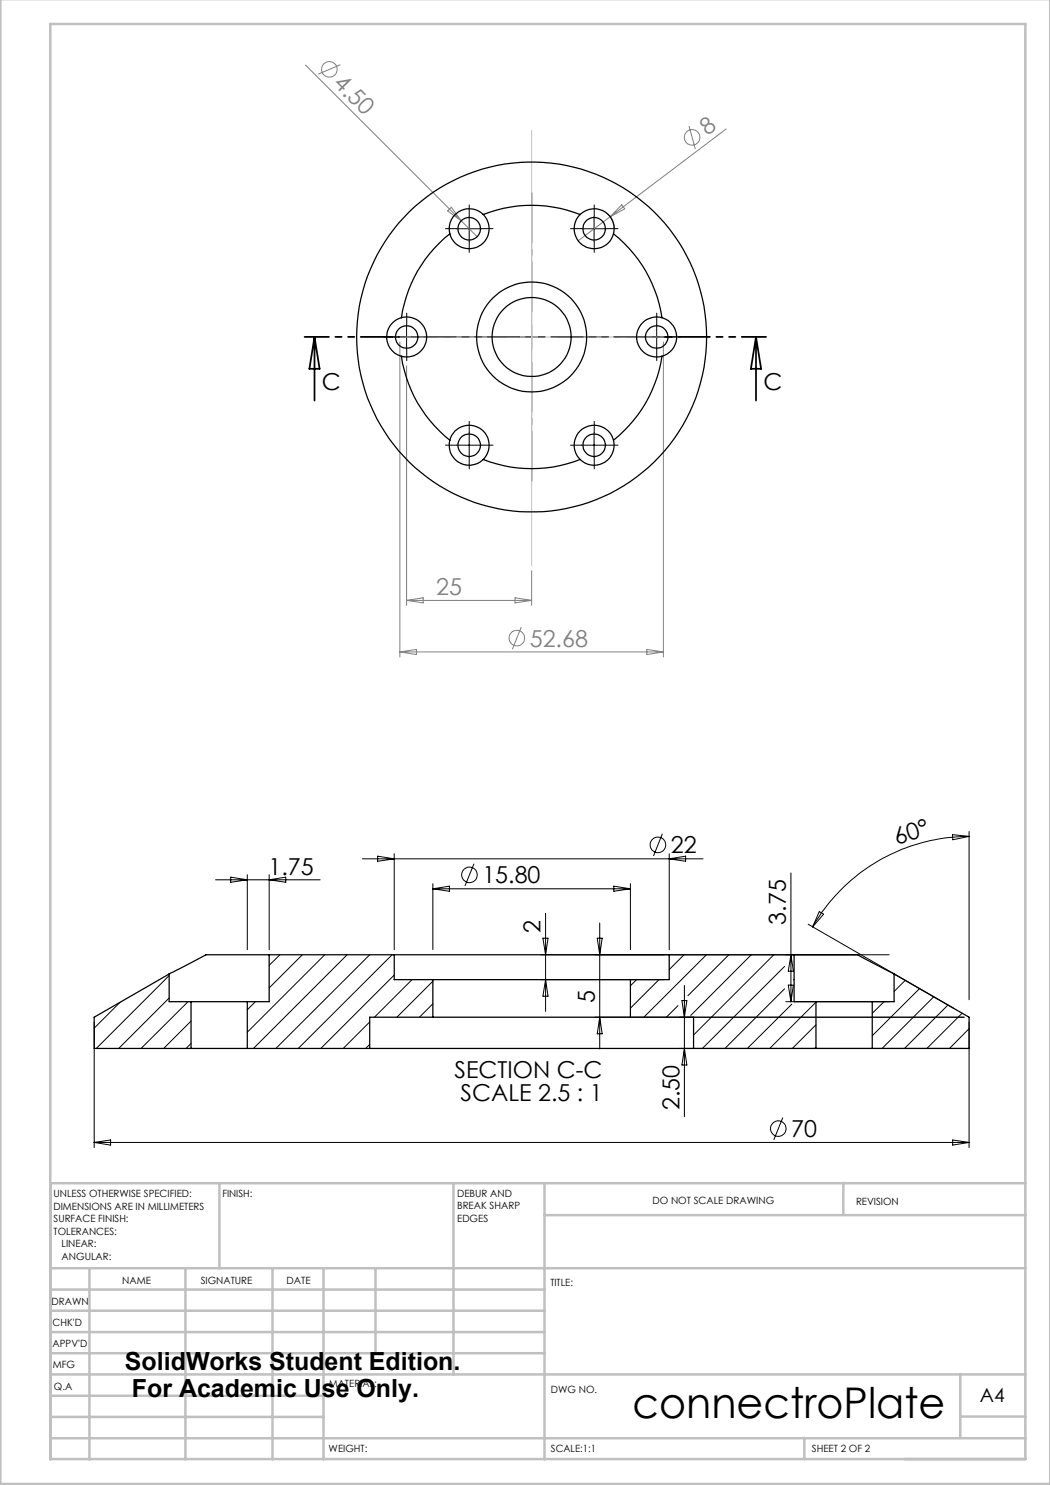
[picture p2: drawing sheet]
<svg xmlns="http://www.w3.org/2000/svg" width="210mm" height="297mm" viewBox="0 0 210 297" stroke-linecap="round" stroke-linejoin="round" font-family="sans-serif">
<g fill="none" stroke="#808080" stroke-width=".2">
<path d="M61.1 13l31.2 31.2M68.1 12.9l-4.4 1.9M137.8 25.2l1.3 4.6M145.2 25.8l-23.2 17.6M89.5 42.2l.8-.8 2 2.8zM92.3 44.2l3.1 3.1M121.4 42.6a4.1 4.1 0 0 1 1.4 3.2M122 43.4l-6.4 4.8M124.4 41l.6 .8-3 1.6zM80 68.4v63M81.3 73.2v47.9M132.7 68.4v63"/>
<path d="M103 119.6l3.3 .5-3.3 .5zM106.3 114.2v6.9M80 130.4h52.7M80 130.4l3.3-.5v1zM81.3 120.1h25M81.3 120.1l3.3-.5v1zM104.2 125.4l-1.7 4.5M129.4 129.9l3.3 .5-3.3 .5z"/>
<circle cx="65.9" cy="13.9" r="1.56"/>
<circle cx="138.4" cy="27.5" r="1.55"/>
<circle cx="103.4" cy="127.6" r="1.55"/>
</g>
<g fill="none" stroke="#000" stroke-width=".2">
<path d="M91.3 45.8h5M93.8 43.2v5.1M116.3 45.8h5M118.8 43.2v5.1M78.8 67.4h5M81.3 64.9v5M103.8 67.4h5M106.3 64.9v5M128.8 67.4h5M131.3 64.9v5M91.3 89h5M93.8 86.5v5"/>
<path d="M116.3 89h5M118.8 86.5v5M43.1 176h20.9M46.1 175.4l3.4 .6-3.4 .5zM49.5 174.9v15M53.8 174.9v15M53.8 176l3.4-.6v1.1zM72.5 171.8h68.1M75.5 171.2l3.3 .6-3.3 .5zM78.8 170.7v19.2M86.6 176.7v13.2M86.6 177.8h39.5"/>
<path d="M86.6 177.8l3.3-.6v1.1zM94.8 172.8l-1.8 4.4M122.8 177.2l3.3 .6-3.3 .5zM126.1 176.7v13.2M132.5 166.8l-1.8 4.4M133.8 170.7v19.2M133.8 171.8l3.3-.6v1.1zM158.2 174.6v25.7M190.5 166.9l3.3 .4-3.2 .7zM193.8 167.3a36 36 0 0 0-31.3 18.1M193.8 166.3v33.7M33.8 195.1l-14.5 14.6"/>
<path d="M33.8 199.6l-10.1 10.1M56 191l-2.2 2.1M60.5 191l-6.7 6.6M64.9 191l-15.4 15.4M69.4 191l-18.7 18.7M73.9 191l-18.7 18.7M78.4 191l-18.7 18.7M78.8 195l-14.6 14.7M82.4 195.9l-7.5 7.5M86.6 196.2l-7.2 7.2M108.1 191h69.7M108.1 195.9h24.7"/>
<path d="M108.6 187.6h1l-.5 3.4zM109.1 182.7v19.6M109.1 195.9l.5 3.3h-1zM119.5 187.6h.9l-.5 3.4zM119.9 184.6v25.2M127.3 195.9l-1.2 1.3M131.8 195.9l-5.7 5.7M136.8 191l-3 2.9M136.9 197.1v26.2M141.3 191l-12.5 12.4M145.8 191l-8.2 8.1M150.2 191l-12.1 12.1"/>
<path d="M154.8 191l-16.1 16M156.9 193.3l-16.4 16.4M156.9 197.8l-11.9 11.9M157.7 197h1l-.5 3.3zM158.2 191l.5 3.2h-1zM158.8 195.9l-.1 .1M161.6 184.9l29.2 16.8M163.9 182.3l.8 .5-2.2 2.6zM181 196.1l-2.2 2.2M183.9 197.7l-9.5 9.4M186.8 199.4l-10.4 10.3M18.8 204.4v25.1"/>
<path d="M24 200.4l-5.2 5.2M37.6 200.3l-9.4 9.4M38.2 204.2l-5.5 5.5M38.2 208.7l-1 1M51.1 200.3l-1.6 1.7M73.9 204.4l-5.2 5.3M73.9 208.9l-.8 .8M86.6 200.8l-2.7 2.6M119 203.4h73.8M119.9 203.4l.5 3.4h-.9zM135.6 201.1l-2.3 2.3M135.9 209.7h56.9"/>
<path d="M136.4 200.1h1l-.5 3.3zM136.9 209.7l.5 3.3h-1zM157.2 200.3h20.6M158.4 200.8l-8.9 8.9M163.2 200.4l-9.2 9.3M163.2 205l-4.7 4.7M163.2 209.4l-.3 .3M176.8 200.3l-2.4 2.4M189.6 201l-8.7 8.7M192.4 202.6l-7 7.1M193.8 205.7l-3.9 4M193.8 204.4v25.1"/>
<path d="M18.8 228.5h175M18.8 228.5l3.3-.5v1zM156.6 223.5l-1.8 4.5M190.5 228l3.3 .5-3.3 .5z"/>
<circle cx="93.9" cy="175" r="1.55"/>
<circle cx="131.6" cy="169" r="1.55"/>
<circle cx="155.7" cy="225.7" r="1.55"/>
</g>
<path d="M101.3 67.4h-23.8M106.3 62.4v-23.9M106.3 72.4v23.8M111.3 67.4h23.9" fill="none" stroke="#000" stroke-width=".2" stroke-dasharray="15.2 1.3 1.3 1.3" stroke-dashoffset="5.2"/>
<g fill="none" stroke="#000" stroke-width=".2" stroke-dasharray="15.2 1.3 1.3 1.3">
<path d="M91.3 45.7h-2.2M93.8 43.2v-2.2M93.8 48.2v2.3M96.3 45.7h2.3M116.3 45.7h-2.2M118.8 43.2v-2.2M118.8 48.2v2.3M121.3 45.7h2.3M78.8 67.4h-2.2M81.3 64.9v-2.3M81.3 69.9v2.2M83.8 67.4h2.3"/>
<path d="M128.8 67.4h-2.2M131.3 64.9v-2.3M131.3 69.9v2.2M133.8 67.4h2.3M91.3 89h-2.2M93.8 86.5v-2.2M93.8 91.5v2.3M96.3 89h2.3M116.3 89h-2.2M118.8 86.5v-2.2M118.8 91.5v2.3M121.3 89h2.3"/>
</g>
<path d="M62.9 67.4v12.7M62.9 67.4l1 6.4h-2zM151.2 67.4l1 6.4h-2zM151.2 67.4v12.7" fill="none" stroke="#000" stroke-width=".35"/>
<path d="M60.9 67.4h92.3" fill="none" stroke="#000" stroke-width=".35" stroke-dasharray="6.3 1.3 1.3 1.3 1.3 1.3" stroke-dashoffset="1.5"/>
<path d="M106.3 26.1v87.1M80 67.4h52.7" fill="none" stroke="#c0c0c0" stroke-width=".2"/>
<g fill="none" stroke="#c0c0c0" stroke-width=".5">
<path d="M.1 -.1v296.9h209.9v-296.9M10.1 4.8h195v287h-195zM43.9 236.6v17M90.7 236.6v38.3M108.9 236.6v55.3M168.7 236.6v6.3M205.1 236.6h-195v55.3M10.1 253.6h195M10.1 257.9h98.8M17.9 253.6v38.3M37.1 253.6v38.3M54.5 253.6v38.3"/>
<path d="M64.7 253.6v38.3M75.1 253.6v17M108.9 243h96.2M10.1 270.6h98.8M10.1 266.4h98.8M10.1 262.1h98.8M10.1 279.1h54.6M10.1 274.9h195M192.1 274.8v12.7M10.1 287.7h195M10.1 283.4h54.6M160.9 287.5v4.3"/>
<path d="M192.1 283.3h13"/>
</g>
<g fill="none" stroke="#000" stroke-width=".25">
<path d="M90 46.8a25.9 25.9 0 0 0-9.7 16.7M96.7 42.9a26.5 26.5 0 0 1 19.3 0M96.7 42.9a4 4 0 0 0-4.9-.6 4 4 0 0 0-1.8 4.5M96.7 42.9a4 4 0 0 1-.9 6.3 4 4 0 0 1-5.8-2.4M116 42.9a4 4 0 0 1 4.8-.6 4 4 0 0 1 1.9 4.5M116 42.9a4 4 0 0 0 .8 6.3 4 4 0 0 0 5.9-2.4M122.7 46.8a26.2 26.2 0 0 1 9.7 16.7M80.3 63.5a4 4 0 0 0-3 3.9 4 4 0 0 0 3 3.9M80.3 71.3a26.1 26.1 0 0 0 9.7 16.7M80.3 63.5a4 4 0 0 1 5 3.9 4 4 0 0 1-5 3.9M132.4 71.3a26.4 26.4 0 0 1-9.7 16.7M132.4 63.5a4 4 0 0 1 2.9 3.9 4 4 0 0 1-2.9 3.9"/>
<path d="M132.4 63.5a4 4 0 0 0-5.1 3.9 4 4 0 0 0 5.1 3.9M90 88a4 4 0 0 0 1.8 4.5 4 4 0 0 0 4.9-.6M90 88a4 4 0 0 1 5.8-2.4 4 4 0 0 1 .9 6.3M96.7 91.9a26.5 26.5 0 0 0 19.3 0M122.7 88a4 4 0 0 1-1.9 4.5 4 4 0 0 1-4.8-.6M122.7 88a4 4 0 0 0-5.9-2.4 4 4 0 0 0-.8 6.3M33.8 194.8l-15 8.6v6.3h19.4M33.8 194.8v5.5h4.4M53.8 191h-12.6l-7.4 3.8M53.8 191v9.3h-4.3M53.8 191h25M78.8 191h55"/>
<path d="M78.8 191v4.9h7.8M86.6 195.9h39.5M86.6 195.9v7.5M126.1 195.9v7.5M133.8 191h25M133.8 191v4.9h-7.7M158.8 191h12.7l7.3 3.8M158.8 191v9.3h4.4M178.8 194.8l15 8.6v6.3h-19.4M178.8 194.8v5.5h-4.4M38.2 200.3h11.3M38.2 209.7h11.3"/>
<path d="M38.2 200.3v9.4M49.5 200.3v9.4M49.5 209.7h24.4M73.9 209.7h64.8M86.6 203.4h39.5M86.6 203.4h-12.7v6.3M126.1 203.4h12.6v6.3M138.7 209.7h24.5M163.2 200.3h11.2M163.2 209.7h11.2M163.2 200.3v9.4M174.4 200.3v9.4"/>
<circle cx="93.8" cy="45.8" r="2.25"/>
<circle cx="118.8" cy="45.8" r="2.24"/>
<circle cx="81.3" cy="67.4" r="2.25"/>
<circle cx="106.3" cy="67.4" r="35"/>
<circle cx="106.3" cy="67.4" r="7.9"/>
<circle cx="106.3" cy="67.4" r="11"/>
<circle cx="131.3" cy="67.4" r="2.26"/>
<circle cx="93.8" cy="89.1" r="2.26"/>
<circle cx="118.8" cy="89.1" r="2.25"/>
</g>
<text font-size="8.5" x="126.5" y="283.5">connectroPlate</text>
<g font-size="5">
<text x="25" y="274">SolidWorks Student Edition.</text>
<text x="26.4" y="279.5">For Academic Use Only.</text>
</g>
<g font-size="4.7" fill="#808080">
<text x="66.5" y="16.9" transform="rotate(45 66.5 16.9)">4.50</text>
<text x="141.5" y="27.3" transform="rotate(-37 141.5 27.3)">8</text>
<text x="87.2" y="119">25</text>
<text x="106" y="129.3">52.68</text>
</g>
<g font-size="4.7">
<text x="64.4" y="78">C</text>
<text x="152.7" y="78">C</text>
<text x="134.2" y="170.7">22</text>
<text x="179.3" y="169" transform="rotate(-17 179.3 169)">60°</text>
<text x="53.7" y="174.9">1.75</text>
<text x="96.5" y="176.7">15.80</text>
<text x="157.2" y="184.9" transform="rotate(-90 157.2 184.9)">3.75</text>
<text x="108.1" y="186.5" transform="rotate(-90 108.1 186.5)">2</text>
<text x="118.9" y="200.6" transform="rotate(-90 118.9 200.6)">5</text>
<text x="90.9" y="215.7">SECTION C-C</text>
<text x="92.1" y="220.2">SCALE 2.5 : 1</text>
<text x="135.9" y="222" transform="rotate(-90 135.9 222)">2.50</text>
<text x="158.2" y="227.4">70</text>
</g>
<text font-size="3.9" x="196" y="280.4">A4</text>
<g font-size="2">
<text x="10.7" y="239.5">UNLESS OTHERWISE SPECIFIED:</text>
<text x="44.5" y="239.5">FINISH:</text>
<text x="91.4" y="239.4">DEBUR AND</text>
<text x="10.7" y="242">DIMENSIONS ARE IN MILLIMETERS</text>
<text x="10.7" y="244.5">SURFACE FINISH:</text>
<text x="91.4" y="241.9">BREAK SHARP</text>
<text x="91.4" y="244.4">EDGES</text>
<text x="130.5" y="240.8">DO NOT SCALE DRAWING</text>
<text x="171.2" y="241">REVISION</text>
<text x="10.7" y="247">TOLERANCES:</text>
<text x="12.3" y="249.5">LINEAR:</text>
<text x="12.3" y="252">ANGULAR:</text>
<text x="24.4" y="256.9">NAME</text>
<text x="40.1" y="256.8">SIGNATURE</text>
<text x="57.3" y="256.8">DATE</text>
<text x="110.1" y="257.1">TITLE:</text>
<text x="10.3" y="260.9">DRAWN</text>
<text x="10.5" y="269.3">APPV'D</text>
<text x="10.5" y="265.2">CHK'D</text>
<text x="10.6" y="273.6">MFG</text>
<text x="10.8" y="278">Q.A</text>
<text x="65.8" y="277.4">MATERIAL:</text>
<text x="110.2" y="278.5">DWG NO.</text>
<text x="65.7" y="290.4">WEIGHT:</text>
<text x="110.2" y="290.5">SCALE:1:1</text>
<text x="162.4" y="290.4">SHEET 2 OF 2</text>
</g>
</svg>
